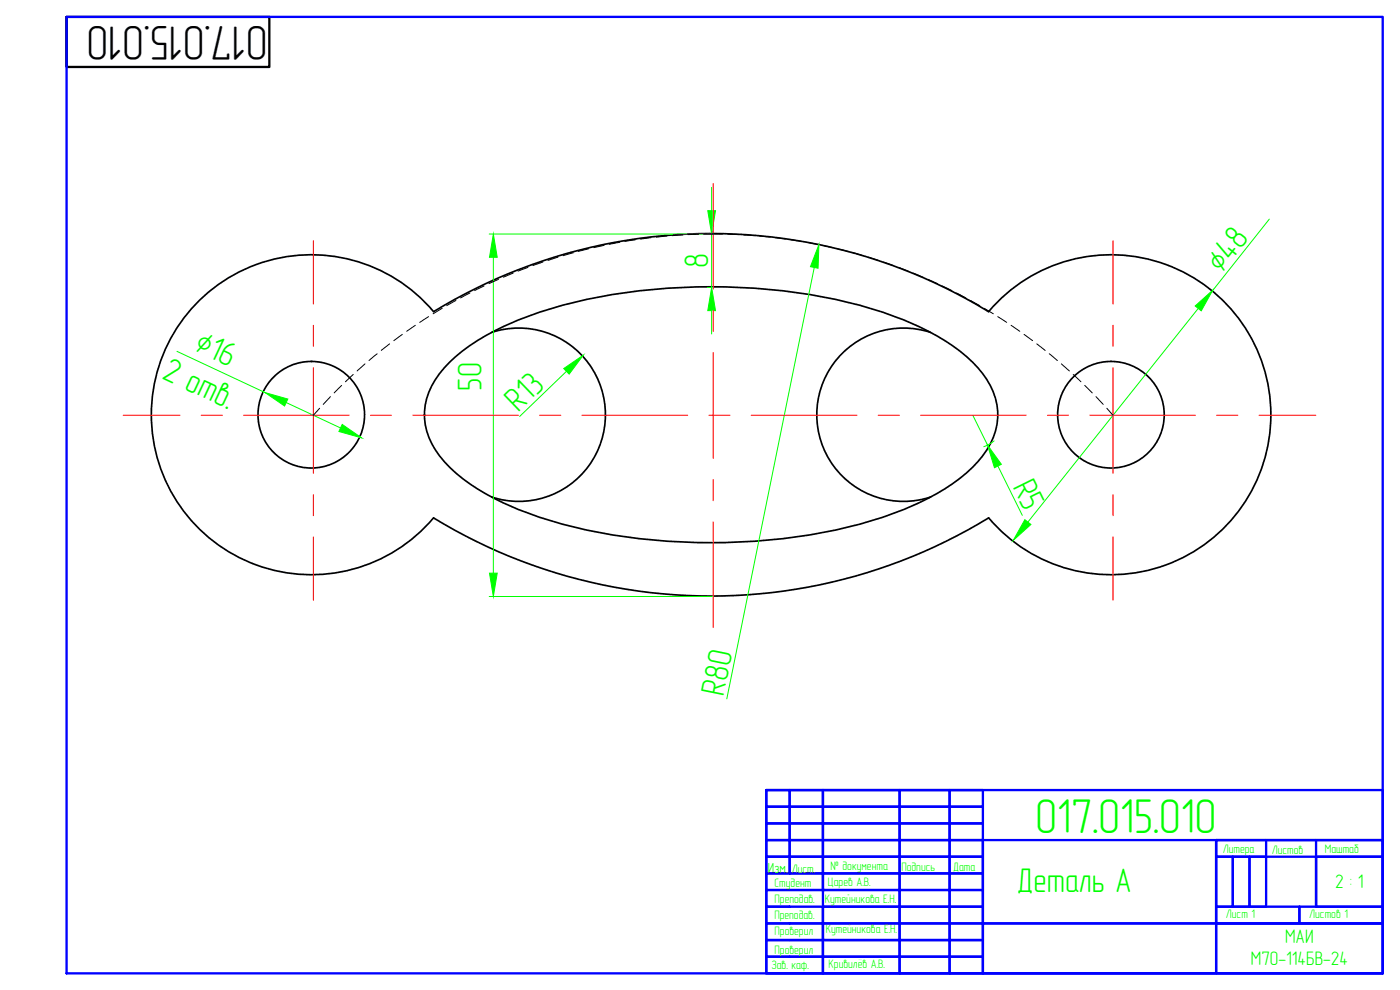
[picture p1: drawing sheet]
<svg xmlns="http://www.w3.org/2000/svg" width="420mm" height="297mm" viewBox="0 0 420 297" stroke-linecap="round" stroke-linejoin="round" font-family="sans-serif">
<g fill="none" stroke="#000" stroke-width=".51">
<path d="M147.6 99.7a26 26 0 0 1 34.1 24.7 26 26 0 0 1-34.1 24.7M279.3 99.7a26 26 0 0 0-34.2 24.7 26 26 0 0 0 34.2 24.7M134.1 109.5a67.1 67.1 0 0 1 26.7-15.5 172.8 172.8 0 0 1 70-7.2 134 134 0 0 1 47.2 12.3 46.2 46.2 0 0 1 18.4 15.1 18.8 18.8 0 0 1-1.7 22.8 51.7 51.7 0 0 1-20.5 14.6 147.8 147.8 0 0 1-54.9 11.1 163.2 163.2 0 0 1-62.7-9.4 64 64 0 0 1-22.5-13.9 21.1 21.1 0 0 1-6.5-17.6 22.6 22.6 0 0 1 6.5-12.3zM296.7 155.4a48 48 0 0 0 69.7 3.9 48 48 0 0 0 0-69.8 48 48 0 0 0-69.7 4 159.6 159.6 0 0 0-166.6 0 48 48 0 0 0-69.7-3.9 48 48 0 0 0 .1 69.7 48 48 0 0 0 69.6-3.9 159.5 159.5 0 0 0 166.6 0"/>
<circle cx="93.4" cy="124.4" r="16"/>
<circle cx="333.4" cy="124.4" r="16"/>
</g>
<path d="M20 5.1h60.8v15h-60.8z" fill="none" stroke="#000" stroke-width=".7"/>
<g fill="none" stroke="#00f" stroke-width=".7">
<path d="M20 5.1h395v286.9h-395zM230 237.1h185v54.9h-185zM230 237.1h7v4.9h-7zM237 237.1h10v4.9h-10zM247 237.1h23v4.9h-23zM270 237.1h15v4.9h-15zM285 237.1h10v4.9h-10zM230 242h7v5h-7zM230 247h7v5.1h-7zM230 252.1h7v5h-7zM230 257.1h7v5h-7zM237 242h10v5h-10z"/>
<path d="M237 247h10v5.1h-10zM237 252.1h10v5h-10zM237 257.1h10v5h-10zM247 242h23v5h-23zM247 247h23v5.1h-23zM247 252.1h23v5h-23zM247 257.1h23v5h-23zM270 242h15v5h-15zM270 247h15v5.1h-15zM270 252.1h15v5h-15zM270 257.1h15v5h-15zM285 242h10v5h-10z"/>
<path d="M285 247h10v5.1h-10zM285 252.1h10v5h-10zM285 257.1h10v5h-10zM295 252.1h70v39.9h50v-14.9h-120zM365 252.1h50v25h-50zM365 252.1h50v5h-50zM365 257.1h5v14.9h-5zM370 257.1h5v14.9h-5zM375 257.1h5v14.9h-5zM380 252.1v5M395 257.1h20v14.9h-20zM395 252.1v19.9"/>
<path d="M230 262.1h17v4.9h-17zM230 272h17v5.1h-17zM230 277.1h17v5h-17zM247 262.1h23v4.9h-23zM247 267h-17v5h7M247 267h23v5h-23zM247 272h23v5.1h-23zM247 277.1h23v5h-23zM270 262.1h15v4.9h-15zM270 267h15v5h-15zM270 272h15v5.1h-15zM270 277.1h15v5h-15z"/>
<path d="M285 262.1h10v4.9h-10zM285 267h10v5h-10zM285 272h10v5.1h-10zM285 277.1h10v5h-10zM295 277.1h70v14.9h-70zM365 272h25v5.1h-25zM390 272h25v5.1h-25zM230 282.1h17v4.9h-17zM230 287h17v5h-17zM247 282.1h23v4.9h-23zM247 287h23v5h-23zM270 282.1h15v4.9h-15z"/>
<path d="M270 287h15v5h-15zM285 282.1h10v4.9h-10zM285 287h10v5h-10z"/>
</g>
<!-- layer: AM_5 -->
<g fill="none" stroke="#0f0" stroke-width=".3">
<path d="M213.6 56.2v7M146.8 70.2h67.2M148.1 77.2v94.8M213.6 70.2v16M380.9 65.8l-16.9 21.3M212.3 86.2h1.7M213.6 93.2v7M244.4 80.2l-26.3 129.5M359.6 92.5l-51.1 64.1M53.1 105.4l26.5 12.4M170 111.4l-14 13.6M85.9 120.8l16.3 7.6"/>
<path d="M292 124.6l4.4 8.9M298.3 132.3l-1.4 1-1.7 .7M299.5 139.8l7.3 14.8M146.8 179h67.2"/>
</g>
<g fill="#0f0" stroke="#0f0" stroke-width=".3">
<path d="M146.9 172h2.3l-1.1 7z"/>
<path d="M148.1 70.2l1.1 7h-2.3z"/>
<path d="M212.4 63.2h2.3l-1.1 7z"/>
<path d="M213.6 86.2l1.1 7h-2.3z"/>
<path d="M307.6 155.9l1.8 1.5-5.3 4.7z"/>
<path d="M358.7 91.8l5.3-4.7-3.5 6.2z"/>
<path d="M169.2 110.6l5.8-4-4.2 5.7z"/>
<path d="M245.8 73.4l-.3 7.1-2.3-.5z"/>
<path d="M296.4 133.5l4.1 5.8-2.1 1z"/>
<path d="M102.7 127.3l5.8 4.1-6.8-1.9z"/>
<path d="M79.6 117.8l6.8 1.9-1 2.1z"/>
</g>
<g fill="none" stroke="#f00" stroke-width=".3">
<path d="M214 55.1v31.6M94 72.2v19M334 72.2v19M94 97.6v6.3M214 93.1v6.3M334 97.6v6.3M94 110.3v31.7M214 105.8v31.7M334 110.3v31.7M37 124.6h17M60.4 124.6h6.3M73.1 124.6h31.7"/>
<path d="M111.2 124.6h6.3M123.9 124.6h31.7M161.9 124.6h6.4M174.6 124.6h31.8M212.7 124.6h6.4M225.4 124.6h31.8M263.5 124.6h6.4M276.2 124.6h31.8M314.3 124.6h6.4M327 124.6h31.8M365.1 124.6h6.4M377.8 124.6h17.1"/>
<path d="M94 148.4v6.3M214 143.9v6.3M214 156.6v31.7M334 148.4v6.3M94 161.1v19M334 161.1v19"/>
</g>
<g fill="none" stroke="#000" stroke-width=".3">
<path d="M162.9 78.6l-3 1.1M167.5 77.2l-3.1 .9M172 75.8l-3 .9M176.7 74.7l-3.1 .7M181.3 73.6l-3.1 .7M186 72.7l-3.1 .6M190.7 72l-3.2 .4M195.4 71.3l-3.2 .4M200.1 70.8l-3.1 .3M204.9 70.5l-3.2 .2M209.6 70.3l-3.1 .1M211.2 70.2h5.7"/>
<path d="M218.4 70.3l3.2 .1M223.2 70.5l3.2 .2M227.9 70.8l3.2 .3M232.7 71.3l3.1 .4M237.4 72l3.1 .4M242.1 72.7l3.1 .6M246.8 73.6l3.1 .7M251.4 74.7l3.1 .7M256 75.8l3.1 .9M260.6 77.2l3.1 .9M265.2 78.6l2.9 1.1M124.7 97.6l-2.7 1.8"/>
<path d="M128.6 95l-2.6 1.7M132.7 92.5l-2.7 1.7M136.8 90.1l-2.7 1.6M141 87.9l-2.8 1.5M145.3 85.8l-2.8 1.4M149.6 83.8l-2.9 1.3M154 81.9l-2.9 1.3M158.5 80.2l-3 1.2M269.6 80.2l3 1.2M274.1 81.9l2.9 1.3M278.5 83.8l2.8 1.3M282.8 85.8l2.8 1.4"/>
<path d="M287.1 87.9l2.8 1.5M291.3 90.1l2.7 1.6M295.4 92.5l2.7 1.7M299.4 95l2.7 1.7M303.4 97.6l2.6 1.8M99.2 119l-2.2 2.3M102.5 115.6l-2.2 2.3M106 112.4l-2.3 2.1M109.5 109.2l-2.3 2.1M113.2 106.1l-2.5 2.1M116.9 103.2l-2.5 1.9M120.7 100.3l-2.5 1.9"/>
<path d="M307.3 100.3l2.6 1.9M311.1 103.2l2.6 1.9M314.9 106.1l2.4 2.1M318.5 109.2l2.4 2.1M322.1 112.4l2.3 2.1M325.5 115.6l2.3 2.3M328.9 119l2.2 2.3M95.9 122.5l-1.9 2.1M332.2 122.5l1.8 2.1"/>
</g>
<text font-size="14.6" x="80.3" y="7.9" transform="rotate(-180 80.3 7.9)">017.015.010</text>
<text font-size="14.6" fill="#0f0" x="310.7" y="249.8">017.015.010</text>
<g font-size="10.2" fill="#0f0">
<text x="212.6" y="80.5" transform="rotate(-90 212.6 80.5)">8</text>
<text x="366.6" y="82.1" transform="rotate(-51 366.6 82.1)">∅48</text>
<text x="58" y="105" transform="rotate(25 58 105)">∅16</text>
<text x="48.3" y="113.4" transform="rotate(25 48.3 113.4)">2 отв.</text>
<text x="144.5" y="117.2" transform="rotate(-90 144.5 117.2)">50</text>
<text x="155.6" y="123.9" transform="rotate(-44 155.6 123.9)">R13</text>
<text x="303.7" y="146.1" transform="rotate(64 303.7 146.1)">R5</text>
<text x="217.2" y="209" transform="rotate(-79 217.2 209)">R80</text>
<text x="305.2" y="267.7">Деталь А</text>
</g>
<g font-size="5.9" fill="#0f0">
<text x="400.7" y="266.6">2 : 1</text>
<text x="385.7" y="283">МАИ</text>
<text x="375.4" y="289.7">М7О-114БВ-24</text>
</g>
<text font-size="4.4" fill="#0f0" x="230.4" y="261.8">Изм.</text>
<g font-size="3.7" fill="#0f0">
<text x="367" y="255.9">Литера</text>
<text x="381.7" y="256.2">Листов</text>
<text x="397.6" y="255.8">Маштаб</text>
<text x="237.6" y="261.8">Лист.</text>
<text x="249.3" y="261.2">№ документа</text>
<text x="270.5" y="261.4">Подпись</text>
<text x="286.1" y="261.4">Дата</text>
<text x="232.5" y="266.2">Студент</text>
<text x="248.5" y="265.7">Царев А.В.</text>
<text x="232.4" y="275.7">Преподав.</text>
<text x="232.5" y="270.9">Преподав.</text>
<text x="247.5" y="270.9">Кутейникова Е.Н.</text>
<text x="367.9" y="275.5">Лист 1</text>
<text x="392.9" y="275.5">Листов 1</text>
<text x="232.5" y="280.4">Проверил</text>
<text x="247.8" y="280.1">Кутейникова Е.Н.</text>
<text x="232.5" y="286.1">Проверил</text>
<text x="231.5" y="290.7">Зав. каф.</text>
<text x="248.7" y="290.5">Кривилёв A.B.</text>
</g>
</svg>
